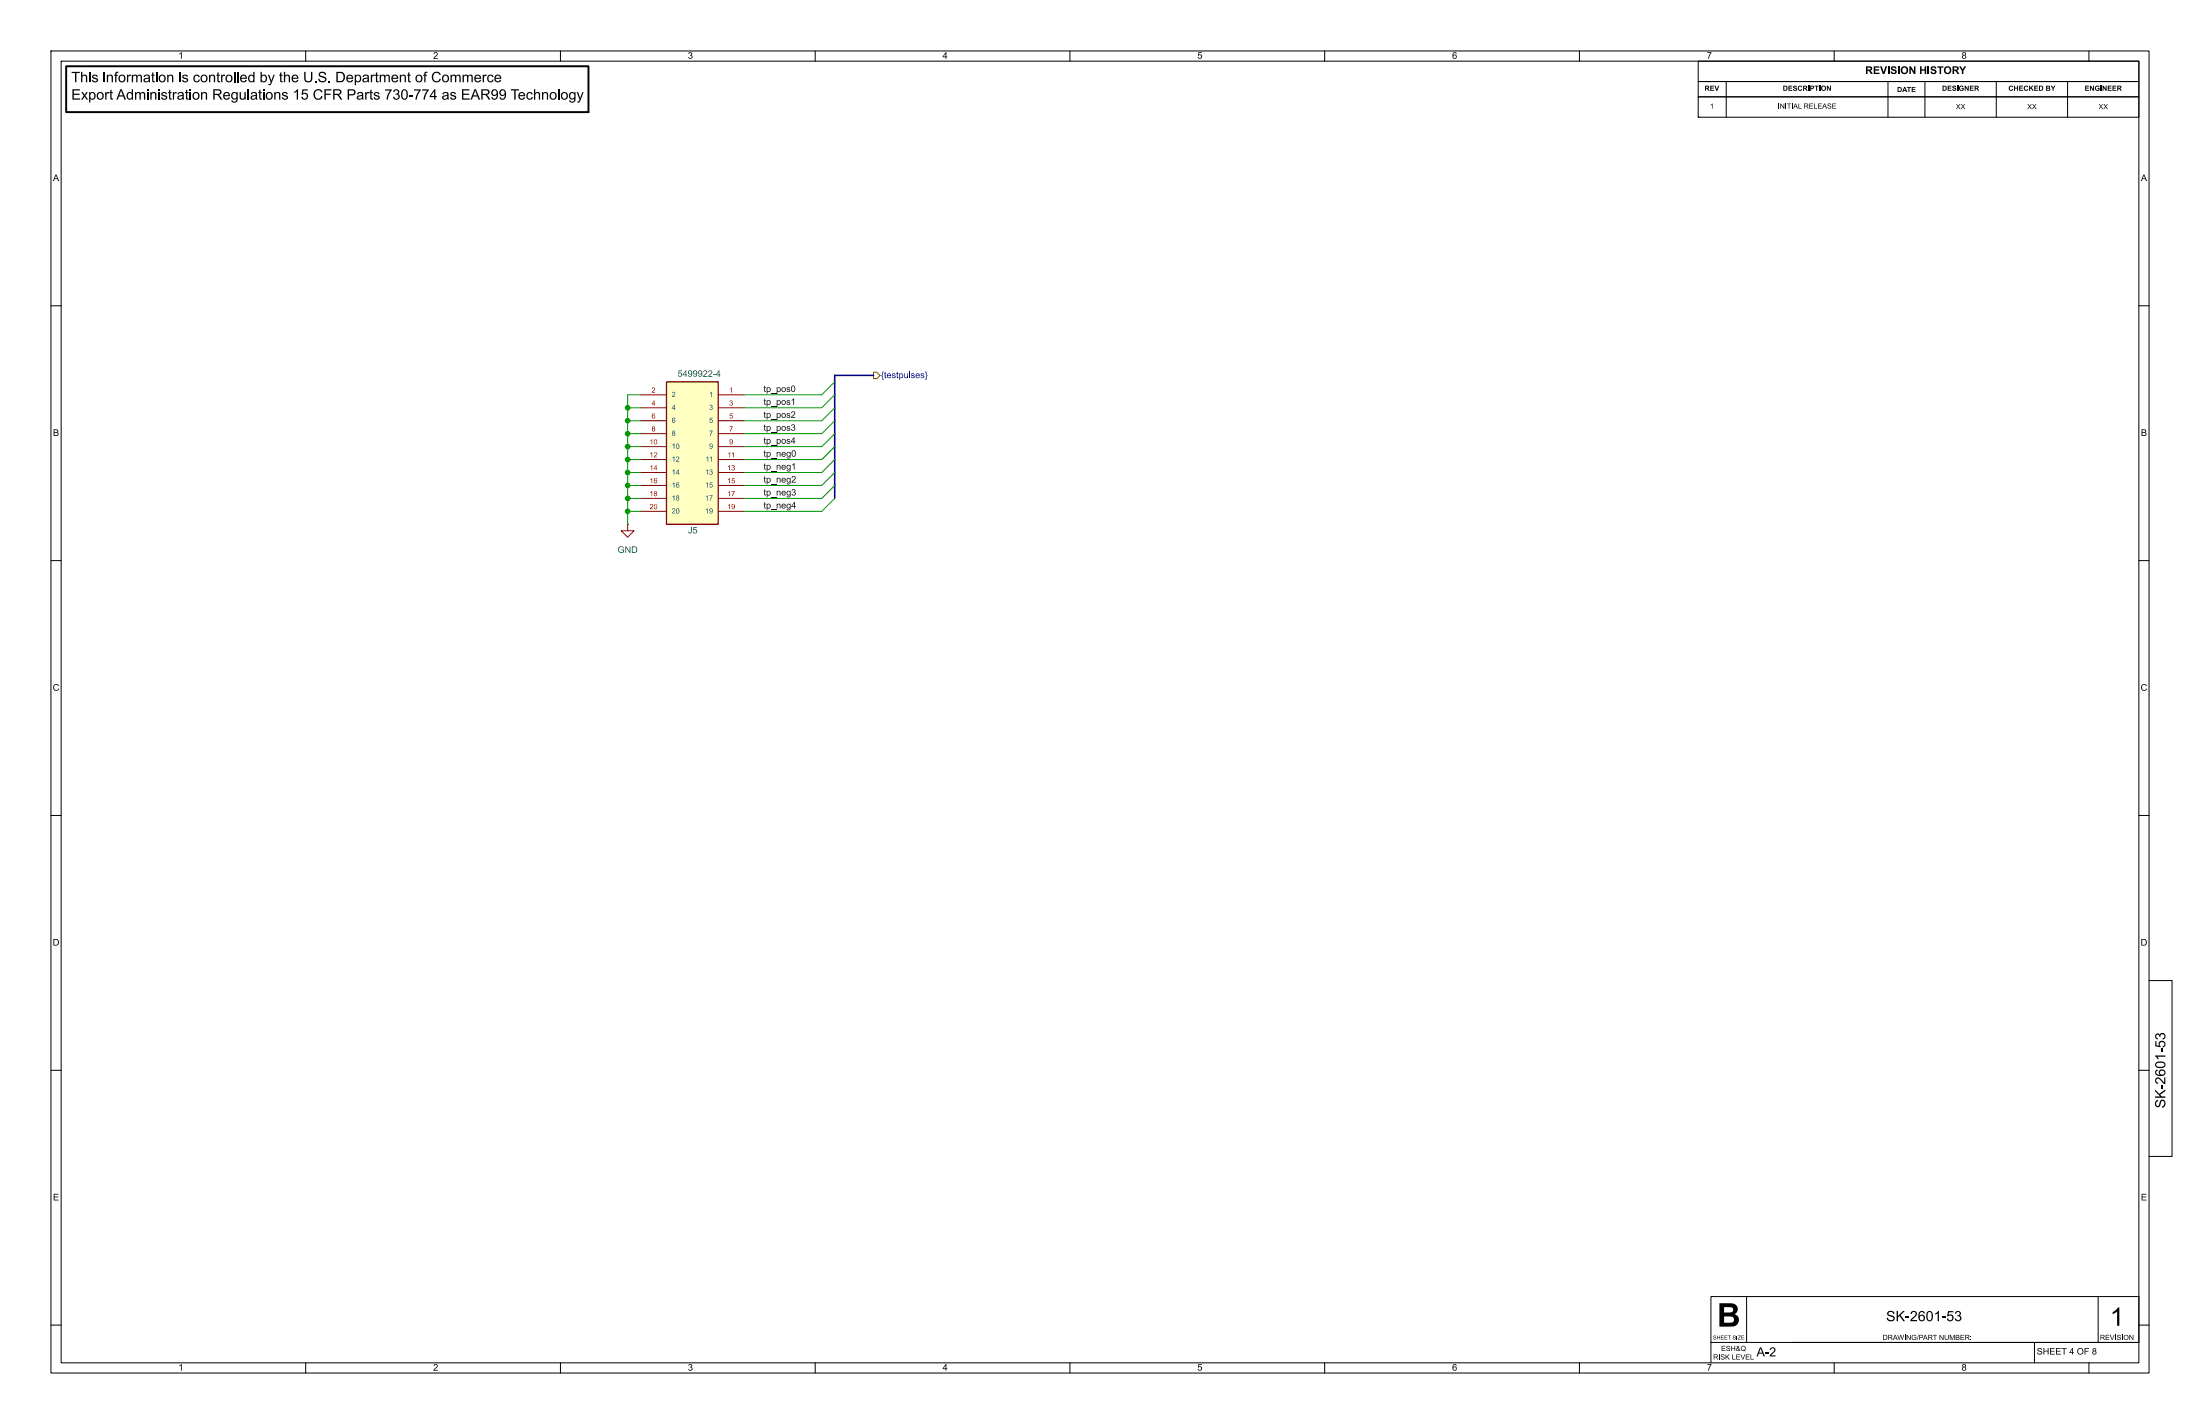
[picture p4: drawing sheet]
(kicad_sch
 (version 20250114)
 (generator "eeschema")
 (generator_version "9.0")
 (paper "B")
 (lib_symbols
  (symbol "My Symbols:5499922-4"
   (pin_names
    (offset 1.016)) (exclude_from_sim no) (in_bom yes) (on_board yes)
   (property "Reference" "J" (at -3.302 -2.032 0) (effects (font (size 1.27 1.27)) (justify left bottom)))
   (property "Value" "5499922-4" (at -5.588 28.702 0) (effects (font (size 1.27 1.27)) (justify left bottom)))
   (property "Footprint" "My Footprints:TE_5499922-4" (at 0 12.7 0) (effects (font (size 1.27 1.27)) (justify bottom) (hide yes)))
   (property "Datasheet" "" (at 0 0 0) (effects (font (size 1.27 1.27)) (hide yes)))
   (property "Description" "" (at 0 0 0) (effects (font (size 1.27 1.27)) (hide yes)))
   (property "Comment" "5499922-4" (at 0 12.7 0) (effects (font (size 1.27 1.27)) (justify bottom) (hide yes)))
   (property "MF" "TE Connectivity" (at 0 12.7 0) (effects (font (size 1.27 1.27)) (justify bottom) (hide yes)))
   (property "Description_1" "HEADER, UNIVERSAL EJECTION PIN, AMP-LATCH, 20 POS, 2.54 X 2.54, PCB, VERTICAL | TE Connectivity 5499922-4" (at 0 0 0) (effects (font (size 1.27 1.27)) (justify bottom) (hide yes)))
   (property "Package" "None" (at 0 12.7 0) (effects (font (size 1.27 1.27)) (justify bottom) (hide yes)))
   (property "Price" "None" (at 0 12.7 0) (effects (font (size 1.27 1.27)) (justify bottom) (hide yes)))
   (property "Check_prices" "https://www.snapeda.com/parts/5499922-4/TE+Connectivity+AMP+Connectors/view-part/?ref=eda" (at 0 0 0) (effects (font (size 1.27 1.27)) (justify bottom) (hide yes)))
   (property "STANDARD" "Manufacturer Recommendations" (at 0 12.7 0) (effects (font (size 1.27 1.27)) (justify bottom) (hide yes)))
   (property "PARTREV" "R" (at 0 12.7 0) (effects (font (size 1.27 1.27)) (justify bottom) (hide yes)))
   (property "SnapEDA_Link" "https://www.snapeda.com/parts/5499922-4/TE+Connectivity+AMP+Connectors/view-part/?ref=snap" (at 0 0 0) (effects (font (size 1.27 1.27)) (justify bottom) (hide yes)))
   (property "MP" "5499922-4" (at 0 12.7 0) (effects (font (size 1.27 1.27)) (justify bottom) (hide yes)))
   (property "Availability" "In Stock" (at 0 12.7 0) (effects (font (size 1.27 1.27)) (justify bottom) (hide yes)))
   (property "MANUFACTURER" "TE" (at 0 12.7 0) (effects (font (size 1.27 1.27)) (justify bottom) (hide yes)))
   (symbol "5499922-4_0_0"
    (rectangle (start -5.08 27.94) (end 5.08 0) (stroke (width 0.254) (type default)) (fill (type background)))
    (pin passive line (at -10.16 25.4 0) (length 5.08) (name "1" (effects (font (size 1.016 1.016)))) (number "1" (effects (font (size 1.016 1.016)))))
    (pin passive line (at -10.16 22.86 0) (length 5.08) (name "3" (effects (font (size 1.016 1.016)))) (number "3" (effects (font (size 1.016 1.016)))))
    (pin passive line (at -10.16 20.32 0) (length 5.08) (name "5" (effects (font (size 1.016 1.016)))) (number "5" (effects (font (size 1.016 1.016)))))
    (pin passive line (at -10.16 17.78 0) (length 5.08) (name "7" (effects (font (size 1.016 1.016)))) (number "7" (effects (font (size 1.016 1.016)))))
    (pin passive line (at -10.16 15.24 0) (length 5.08) (name "9" (effects (font (size 1.016 1.016)))) (number "9" (effects (font (size 1.016 1.016)))))
    (pin passive line (at -10.16 12.7 0) (length 5.08) (name "11" (effects (font (size 1.016 1.016)))) (number "11" (effects (font (size 1.016 1.016)))))
    (pin passive line (at -10.16 10.16 0) (length 5.08) (name "13" (effects (font (size 1.016 1.016)))) (number "13" (effects (font (size 1.016 1.016)))))
    (pin passive line (at -10.16 7.62 0) (length 5.08) (name "15" (effects (font (size 1.016 1.016)))) (number "15" (effects (font (size 1.016 1.016)))))
    (pin passive line (at -10.16 5.08 0) (length 5.08) (name "17" (effects (font (size 1.016 1.016)))) (number "17" (effects (font (size 1.016 1.016)))))
    (pin passive line (at -10.16 2.54 0) (length 5.08) (name "19" (effects (font (size 1.016 1.016)))) (number "19" (effects (font (size 1.016 1.016)))))
    (pin passive line (at 10.16 25.4 180) (length 5.08) (name "2" (effects (font (size 1.016 1.016)))) (number "2" (effects (font (size 1.016 1.016)))))
    (pin passive line (at 10.16 22.86 180) (length 5.08) (name "4" (effects (font (size 1.016 1.016)))) (number "4" (effects (font (size 1.016 1.016)))))
    (pin passive line (at 10.16 20.32 180) (length 5.08) (name "6" (effects (font (size 1.016 1.016)))) (number "6" (effects (font (size 1.016 1.016)))))
    (pin passive line (at 10.16 17.78 180) (length 5.08) (name "8" (effects (font (size 1.016 1.016)))) (number "8" (effects (font (size 1.016 1.016)))))
    (pin passive line (at 10.16 15.24 180) (length 5.08) (name "10" (effects (font (size 1.016 1.016)))) (number "10" (effects (font (size 1.016 1.016)))))
    (pin passive line (at 10.16 12.7 180) (length 5.08) (name "12" (effects (font (size 1.016 1.016)))) (number "12" (effects (font (size 1.016 1.016)))))
    (pin passive line (at 10.16 10.16 180) (length 5.08) (name "14" (effects (font (size 1.016 1.016)))) (number "14" (effects (font (size 1.016 1.016)))))
    (pin passive line (at 10.16 7.62 180) (length 5.08) (name "16" (effects (font (size 1.016 1.016)))) (number "16" (effects (font (size 1.016 1.016)))))
    (pin passive line (at 10.16 5.08 180) (length 5.08) (name "18" (effects (font (size 1.016 1.016)))) (number "18" (effects (font (size 1.016 1.016)))))
    (pin passive line (at 10.16 2.54 180) (length 5.08) (name "20" (effects (font (size 1.016 1.016)))) (number "20" (effects (font (size 1.016 1.016))))))
   (embedded_fonts no))
  (symbol "power:GND"
   (power)
   (pin_numbers (hide yes))
   (pin_names
    (offset 0) (hide yes)) (exclude_from_sim no) (in_bom yes) (on_board yes)
   (property "Reference" "#PWR" (at 0 -6.35 0) (effects (font (size 1.27 1.27)) (hide yes)))
   (property "Value" "GND" (at 0 -3.81 0) (effects (font (size 1.27 1.27))))
   (property "Footprint" "" (at 0 0 0) (effects (font (size 1.27 1.27)) (hide yes)))
   (property "Datasheet" "" (at 0 0 0) (effects (font (size 1.27 1.27)) (hide yes)))
   (property "Description" "Power symbol creates a global label with name \"GND\" , ground" (at 0 0 0) (effects (font (size 1.27 1.27)) (hide yes)))
   (symbol "GND_0_1"
    (polyline (pts (xy 0 0) (xy 0 -1.27) (xy 1.27 -1.27) (xy 0 -2.54) (xy -1.27 -1.27) (xy 0 -1.27)) (stroke (width 0) (type default)) (fill (type none))))
   (symbol "GND_1_1"
    (pin power_in line (at 0 0 270) (length 0) (name "~" (effects (font (size 1.27 1.27)))) (number "1" (effects (font (size 1.27 1.27))))))
   (embedded_fonts no)))
 (bus_alias "testpulses"
  (members "tp_pos[0..4]" "tp_neg[0..4]"))
 (junction
  (at 123.19 92.71)
  (diameter 0)
  (color 0 0 0 0))
 (junction
  (at 123.19 85.09)
  (diameter 0)
  (color 0 0 0 0))
 (junction
  (at 123.19 90.17)
  (diameter 0)
  (color 0 0 0 0))
 (junction
  (at 123.19 82.55)
  (diameter 0)
  (color 0 0 0 0))
 (junction
  (at 123.19 100.33)
  (diameter 0)
  (color 0 0 0 0))
 (junction
  (at 123.19 87.63)
  (diameter 0)
  (color 0 0 0 0))
 (junction
  (at 123.19 95.25)
  (diameter 0)
  (color 0 0 0 0))
 (junction
  (at 123.19 80.01)
  (diameter 0)
  (color 0 0 0 0))
 (junction
  (at 123.19 97.79)
  (diameter 0)
  (color 0 0 0 0))
 (bus_entry
  (at 161.29 82.55)
  (size 2.54 -2.54)
  (stroke (width 0) (type default)))
 (bus_entry
  (at 161.29 90.17)
  (size 2.54 -2.54)
  (stroke (width 0) (type default)))
 (bus_entry
  (at 161.29 77.47)
  (size 2.54 -2.54)
  (stroke (width 0) (type default)))
 (bus_entry
  (at 161.29 92.71)
  (size 2.54 -2.54)
  (stroke (width 0) (type default)))
 (bus_entry
  (at 161.29 80.01)
  (size 2.54 -2.54)
  (stroke (width 0) (type default)))
 (bus_entry
  (at 161.29 95.25)
  (size 2.54 -2.54)
  (stroke (width 0) (type default)))
 (bus_entry
  (at 161.29 100.33)
  (size 2.54 -2.54)
  (stroke (width 0) (type default)))
 (bus_entry
  (at 161.29 85.09)
  (size 2.54 -2.54)
  (stroke (width 0) (type default)))
 (bus_entry
  (at 161.29 87.63)
  (size 2.54 -2.54)
  (stroke (width 0) (type default)))
 (bus_entry
  (at 161.29 97.79)
  (size 2.54 -2.54)
  (stroke (width 0) (type default)))
 (wire
  (pts (xy 146.05 80.01) (xy 161.29 80.01))
  (stroke (width 0) (type default)))
 (wire
  (pts (xy 123.19 92.71) (xy 125.73 92.71))
  (stroke (width 0) (type default)))
 (wire
  (pts (xy 123.19 100.33) (xy 125.73 100.33))
  (stroke (width 0) (type default)))
 (wire
  (pts (xy 123.19 87.63) (xy 125.73 87.63))
  (stroke (width 0) (type default)))
 (wire
  (pts (xy 123.19 87.63) (xy 123.19 90.17))
  (stroke (width 0) (type default)))
 (wire
  (pts (xy 146.05 100.33) (xy 161.29 100.33))
  (stroke (width 0) (type default)))
 (bus
  (pts (xy 163.83 73.66) (xy 171.45 73.66))
  (stroke (width 0) (type default)))
 (wire
  (pts (xy 123.19 97.79) (xy 123.19 100.33))
  (stroke (width 0) (type default)))
 (wire
  (pts (xy 123.19 90.17) (xy 125.73 90.17))
  (stroke (width 0) (type default)))
 (wire
  (pts (xy 123.19 95.25) (xy 125.73 95.25))
  (stroke (width 0) (type default)))
 (bus
  (pts (xy 163.83 74.93) (xy 163.83 73.66))
  (stroke (width 0) (type default)))
 (wire
  (pts (xy 123.19 97.79) (xy 125.73 97.79))
  (stroke (width 0) (type default)))
 (wire
  (pts (xy 123.19 85.09) (xy 125.73 85.09))
  (stroke (width 0) (type default)))
 (wire
  (pts (xy 123.19 80.01) (xy 125.73 80.01))
  (stroke (width 0) (type default)))
 (bus
  (pts (xy 163.83 97.79) (xy 163.83 95.25))
  (stroke (width 0) (type default)))
 (wire
  (pts (xy 123.19 82.55) (xy 123.19 85.09))
  (stroke (width 0) (type default)))
 (bus
  (pts (xy 163.83 87.63) (xy 163.83 85.09))
  (stroke (width 0) (type default)))
 (wire
  (pts (xy 123.19 77.47) (xy 123.19 80.01))
  (stroke (width 0) (type default)))
 (bus
  (pts (xy 163.83 77.47) (xy 163.83 74.93))
  (stroke (width 0) (type default)))
 (wire
  (pts (xy 146.05 90.17) (xy 161.29 90.17))
  (stroke (width 0) (type default)))
 (wire
  (pts (xy 123.19 80.01) (xy 123.19 82.55))
  (stroke (width 0) (type default)))
 (wire
  (pts (xy 123.19 95.25) (xy 123.19 97.79))
  (stroke (width 0) (type default)))
 (wire
  (pts (xy 146.05 77.47) (xy 161.29 77.47))
  (stroke (width 0) (type default)))
 (wire
  (pts (xy 146.05 85.09) (xy 161.29 85.09))
  (stroke (width 0) (type default)))
 (bus
  (pts (xy 163.83 90.17) (xy 163.83 87.63))
  (stroke (width 0) (type default)))
 (wire
  (pts (xy 146.05 97.79) (xy 161.29 97.79))
  (stroke (width 0) (type default)))
 (wire
  (pts (xy 123.19 100.33) (xy 123.19 102.87))
  (stroke (width 0) (type default)))
 (wire
  (pts (xy 123.19 82.55) (xy 125.73 82.55))
  (stroke (width 0) (type default)))
 (wire
  (pts (xy 123.19 85.09) (xy 123.19 87.63))
  (stroke (width 0) (type default)))
 (bus
  (pts (xy 163.83 80.01) (xy 163.83 77.47))
  (stroke (width 0) (type default)))
 (bus
  (pts (xy 163.83 85.09) (xy 163.83 82.55))
  (stroke (width 0) (type default)))
 (wire
  (pts (xy 146.05 87.63) (xy 161.29 87.63))
  (stroke (width 0) (type default)))
 (wire
  (pts (xy 146.05 92.71) (xy 161.29 92.71))
  (stroke (width 0) (type default)))
 (wire
  (pts (xy 146.05 82.55) (xy 161.29 82.55))
  (stroke (width 0) (type default)))
 (wire
  (pts (xy 125.73 77.47) (xy 123.19 77.47))
  (stroke (width 0) (type default)))
 (wire
  (pts (xy 123.19 92.71) (xy 123.19 95.25))
  (stroke (width 0) (type default)))
 (wire
  (pts (xy 123.19 90.17) (xy 123.19 92.71))
  (stroke (width 0) (type default)))
 (bus
  (pts (xy 163.83 95.25) (xy 163.83 92.71))
  (stroke (width 0) (type default)))
 (bus
  (pts (xy 163.83 82.55) (xy 163.83 80.01))
  (stroke (width 0) (type default)))
 (bus
  (pts (xy 163.83 92.71) (xy 163.83 90.17))
  (stroke (width 0) (type default)))
 (wire
  (pts (xy 146.05 95.25) (xy 161.29 95.25))
  (stroke (width 0) (type default)))
 (label "tp_neg2"
  (at 149.86 95.25 0)
  (effects (font (size 1.27 1.27)) (justify left bottom)))
 (label "tp_pos2"
  (at 149.86 82.55 0)
  (effects (font (size 1.27 1.27)) (justify left bottom)))
 (label "tp_pos0"
  (at 149.86 77.47 0)
  (effects (font (size 1.27 1.27)) (justify left bottom)))
 (label "tp_neg4"
  (at 149.86 100.33 0)
  (effects (font (size 1.27 1.27)) (justify left bottom)))
 (label "tp_pos4"
  (at 149.86 87.63 0)
  (effects (font (size 1.27 1.27)) (justify left bottom)))
 (label "tp_neg3"
  (at 149.86 97.79 0)
  (effects (font (size 1.27 1.27)) (justify left bottom)))
 (label "tp_neg0"
  (at 149.86 90.17 0)
  (effects (font (size 1.27 1.27)) (justify left bottom)))
 (label "tp_pos3"
  (at 149.86 85.09 0)
  (effects (font (size 1.27 1.27)) (justify left bottom)))
 (label "tp_pos1"
  (at 149.86 80.01 0)
  (effects (font (size 1.27 1.27)) (justify left bottom)))
 (label "tp_neg1"
  (at 149.86 92.71 0)
  (effects (font (size 1.27 1.27)) (justify left bottom)))
 (hierarchical_label "{testpulses}"
  (shape output)
  (at 171.45 73.66 0)
  (effects (font (size 1.27 1.27)) (justify left)))
 (symbol
  (lib_id "power:GND")
  (at 123.19 102.87 0)
  (unit 1)
  (exclude_from_sim no)
  (in_bom yes)
  (on_board yes)
  (dnp no)
  (fields_autoplaced yes)
  (property "Reference" "#PWR033" (at 123.19 109.22 0) (effects (font (size 1.27 1.27)) (hide yes)))
  (property "Value" "GND" (at 123.19 107.95 0) (effects (font (size 1.27 1.27))))
  (property "Footprint" "" (at 123.19 102.87 0) (effects (font (size 1.27 1.27)) (hide yes)))
  (property "Datasheet" "" (at 123.19 102.87 0) (effects (font (size 1.27 1.27)) (hide yes)))
  (property "Description" "Power symbol creates a global label with name \"GND\" , ground" (at 123.19 102.87 0) (effects (font (size 1.27 1.27)) (hide yes)))
  (pin "1"))
 (symbol
  (lib_id "My Symbols:5499922-4")
  (at 135.89 102.87 0)
  (mirror y)
  (unit 1)
  (exclude_from_sim no)
  (in_bom yes)
  (on_board yes)
  (dnp no)
  (property "Reference" "J5" (at 136.906 104.14 0) (effects (font (size 1.27 1.27)) (justify left)))
  (property "Value" "5499922-4" (at 141.478 73.406 0) (effects (font (size 1.27 1.27)) (justify left)))
  (property "Footprint" "My Footprints:TE_5499922-4" (at 135.89 102.87 0) (effects (font (size 1.27 1.27)) (justify bottom) (hide yes)))
  (property "Datasheet" "" (at 135.89 102.87 0) (effects (font (size 1.27 1.27)) (hide yes)))
  (property "Description" "CONN HEADER VERT 20POS 2.54MM" (at 135.89 102.87 0) (effects (font (size 1.27 1.27)) (hide yes)))
  (property "Comment" "5499922-4" (at 135.89 102.87 0) (effects (font (size 1.27 1.27)) (justify bottom) (hide yes)))
  (property "MF" "TE Connectivity" (at 135.89 102.87 0) (effects (font (size 1.27 1.27)) (justify bottom) (hide yes)))
  (property "Description_1" "HEADER, UNIVERSAL EJECTION PIN, AMP-LATCH, 20 POS, 2.54 X 2.54, PCB, VERTICAL | TE Connectivity 5499922-4" (at 135.89 102.87 0) (effects (font (size 1.27 1.27)) (justify bottom) (hide yes)))
  (property "Package" "None" (at 135.89 102.87 0) (effects (font (size 1.27 1.27)) (justify bottom) (hide yes)))
  (property "Price" "None" (at 135.89 102.87 0) (effects (font (size 1.27 1.27)) (justify bottom) (hide yes)))
  (property "Check_prices" "https://www.snapeda.com/parts/5499922-4/TE+Connectivity+AMP+Connectors/view-part/?ref=eda" (at 135.89 102.87 0) (effects (font (size 1.27 1.27)) (justify bottom) (hide yes)))
  (property "STANDARD" "Manufacturer Recommendations" (at 135.89 102.87 0) (effects (font (size 1.27 1.27)) (justify bottom) (hide yes)))
  (property "PARTREV" "R" (at 135.89 102.87 0) (effects (font (size 1.27 1.27)) (justify bottom) (hide yes)))
  (property "SnapEDA_Link" "https://www.snapeda.com/parts/5499922-4/TE+Connectivity+AMP+Connectors/view-part/?ref=snap" (at 135.89 102.87 0) (effects (font (size 1.27 1.27)) (justify bottom) (hide yes)))
  (property "MP" "5499922-4" (at 135.89 102.87 0) (effects (font (size 1.27 1.27)) (justify bottom) (hide yes)))
  (property "Availability" "In Stock" (at 135.89 102.87 0) (effects (font (size 1.27 1.27)) (justify bottom) (hide yes)))
  (property "MANUFACTURER" "TE" (at 135.89 102.87 0) (effects (font (size 1.27 1.27)) (justify bottom) (hide yes)))
  (property "MANUFACTURER_PART_NUMBER" "" (at 135.89 102.87 0) (effects (font (size 1.27 1.27)) (hide yes)))
  (property "MFR_NAME" "" (at 135.89 102.87 0) (effects (font (size 1.27 1.27)) (hide yes)))
  (property "Part" "" (at 135.89 102.87 0) (effects (font (size 1.27 1.27)) (hide yes)))
  (property "Tolerance" "" (at 135.89 102.87 0) (effects (font (size 1.27 1.27)) (hide yes)))
  (property "Type" "" (at 135.89 102.87 0) (effects (font (size 1.27 1.27)) (hide yes)))
  (property "VENDOR" "" (at 135.89 102.87 0) (effects (font (size 1.27 1.27)) (hide yes)))
  (property "Voltage" "" (at 135.89 102.87 0) (effects (font (size 1.27 1.27)) (hide yes)))
  (property "Cost" "5.00" (at 135.89 102.87 0) (effects (font (size 1.27 1.27)) (hide yes)))
  (property "MFG" "Molex" (at 135.89 102.87 0) (effects (font (size 1.27 1.27)) (hide yes)))
  (property "MFG_PN" "5499922-4" (at 135.89 102.87 0) (effects (font (size 1.27 1.27)) (hide yes)))
  (pin "20")
  (pin "18")
  (pin "9")
  (pin "3")
  (pin "2")
  (pin "1")
  (pin "7")
  (pin "16")
  (pin "12")
  (pin "6")
  (pin "5")
  (pin "4")
  (pin "17")
  (pin "11")
  (pin "8")
  (pin "15")
  (pin "14")
  (pin "13")
  (pin "10")
  (pin "19")))
